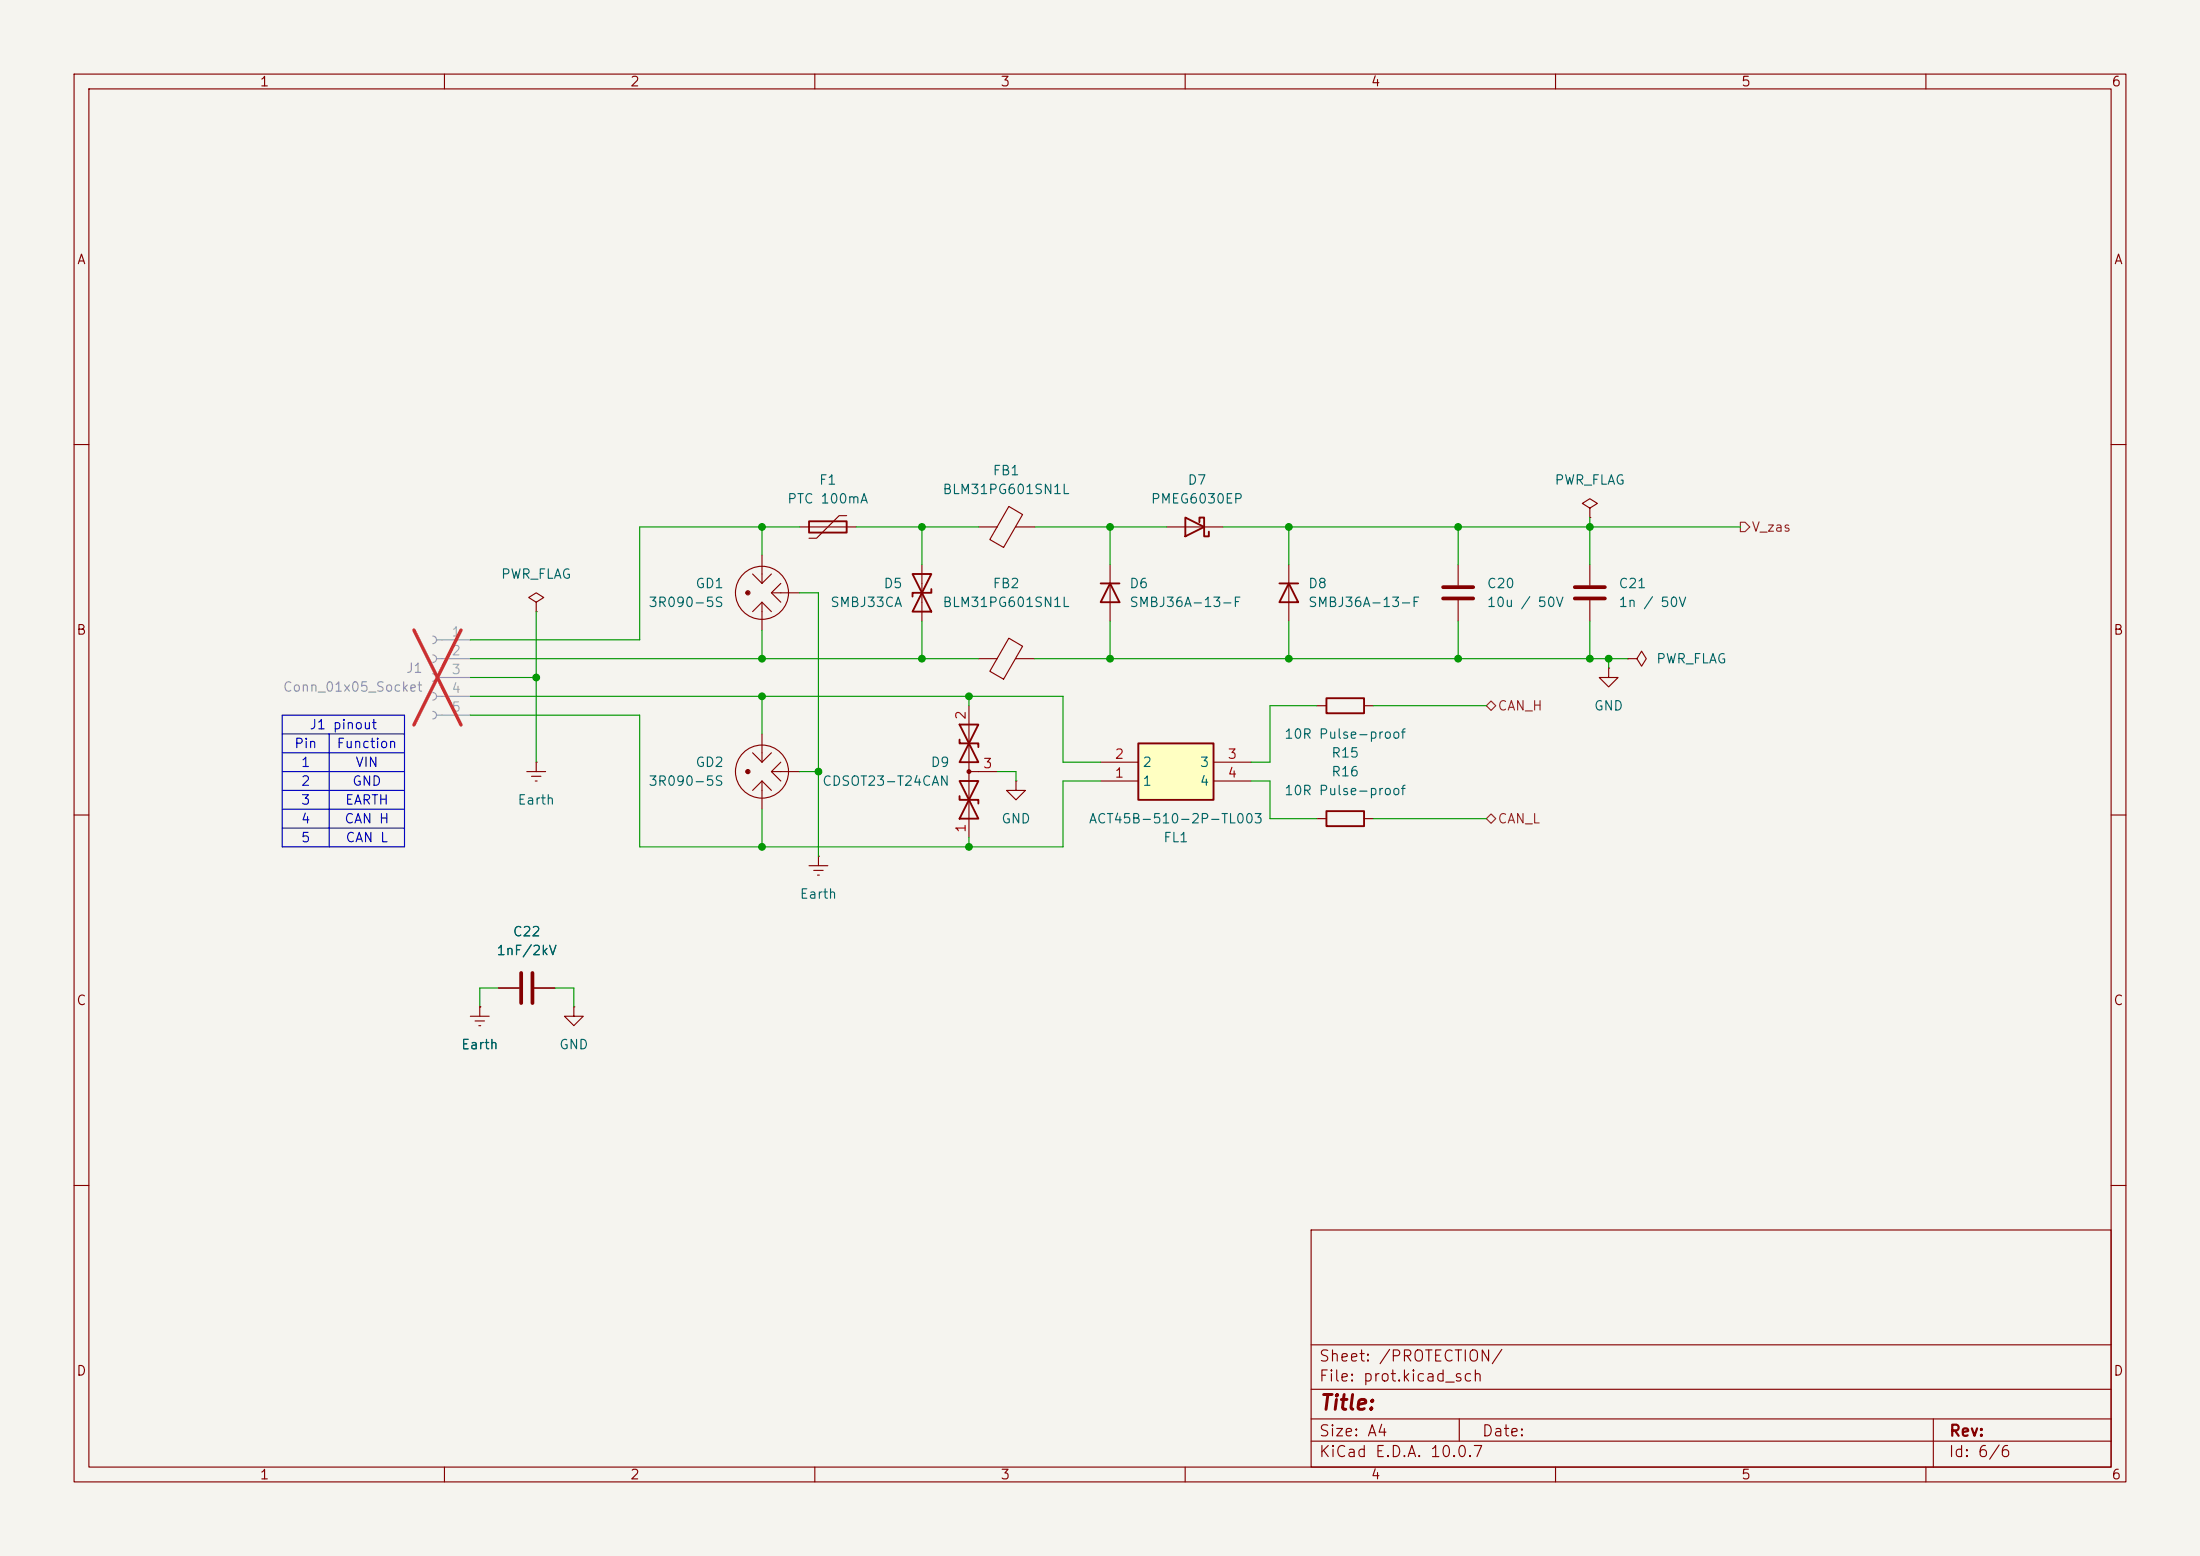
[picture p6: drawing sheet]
<svg xmlns="http://www.w3.org/2000/svg" width="297mm" height="210mm" viewBox="0 0 297 210" stroke-linecap="round" stroke-linejoin="round" font-family="sans-serif">
<path d="M0 0h297v210h-297z" fill="#f5f4ef" stroke="#f5f4ef" stroke-width=".14"/>
<g fill="none" stroke="#840000" stroke-width=".15">
<path d="M10 10h277v190h-277zM12 12h273v186h-273zM60 10v2M110 10v2M160 10v2M210 10v2M260 10v2M10 60h2M149.9 76.2v7.6M157.5 71.1h7.6M285 60h2M217.2 90.2v1.2h1.2l-1.2 1.3-1.3-1.3h1.3"/>
<path d="M217.2 90.2h.1M219.7 88.9h1.3l.6-1 .6 1-.6 1-.6-1M219.7 88.9h.1M10 110h2M285 110h2M10 160h2M177 166h108v32h-108zM285 160h2M60 198v2M110 198v2M160 198v2M177 194.5h108"/>
<path d="M177 191.5h108M177 187.5h108M177 181.5h108M197 191.5v3M210 198v2M260 198v2M261 191.5v6.5"/>
</g>
<path d="M148.6 78.7h2.5M149.9 78.7l1.2 2.6h-2.5zM160 69.9l2.6 1.2-2.6 1.3zM161.9 70.5v-.6h.7v2.5h.6v-.6" fill="none" stroke="#840000" stroke-width=".25"/>
<path d="M153.7 100.3h10.1v7.7h-10.1z" fill="#ffffc2"/>
<path d="M109.2 70.4h5.1v1.5h-5.1zM123.2 77.5l2.5 5.1h-2.5l2.5-5.1zM125.7 79.5v.5h-2.5v.5M172.7 78.7h2.6M174 78.7l1.3 2.6h-2.6zM129.5 99.8v.5h2.6v.5M129.5 97.8l2.6 5.1h-2.6l2.6-5.1zM179.1 94.2h5v2.1h-5zM129.5 105.4l2.6 5.1h-2.6l2.6-5.1zM129.5 107.4v.6h2.6v.5M153.7 100.3h10.1v7.7h-10.1zM179.1 109.5h5v2h-5z" fill="none" stroke="#840000" stroke-width=".25"/>
<g fill="none" stroke="#840000" stroke-width=".15">
<path d="M101.6 77.5l1.3 1.2M102.9 74.9v3.8M104.1 77.5l-1.2 1.2M105.4 78.7l-1.3 1.3 1.3 1.3M107.9 71.1h7.7M114.3 69.6h-1l-3.1 3h-1M124.5 76.2v7.6M132.1 71.1h2.5M136.2 68.4l1.8 1-2.5 4.5-1.9-1.1zM137.1 71.1h2.6M174 76.2v7.6M196.8 76.2v2.8"/>
<path d="M214.6 68.6l1-.7-1-.6-1 .6 1 .7v1.3M214.6 69.9h.1M214.6 76.2v2.8M72.4 81.3l1-.7-1-.6-1 .6 1 .7v1.3M72.4 82.6h.1M102.9 81.3v3.8M102.9 99.1v3.8M102.9 81.3l1.2 1.3M102.9 81.3l-1.3 1.3M104.1 80h3.8M130.8 95.3v17.7M132.1 88.9h2.5"/>
<path d="M136.2 86.1l1.8 1.1-2.5 4.5-1.9-1.1zM137.1 88.9h2.6M177.8 95.3h1.3M184.1 95.3h1.3M196.8 81v2.8M214.6 81v2.8M71.1 104.1h2.6M71.8 104.8h1.2M72.3 105.4h.2M72.4 102.9h.1M72.4 102.9v1.2M101.6 101.6l1.3 1.3"/>
<path d="M102.9 105.4v3.8M102.9 105.4l1.2 1.3M102.9 105.4l-1.3 1.3M104.1 104.1h3.8M104.1 101.6l-1.2 1.3M105.4 102.9l-1.3 1.2 1.3 1.3M109.2 116.8h2.6M109.9 117.5h1.2M110.4 118.1h.2M110.5 115.6h.1M110.5 115.6v1.2M130.8 104.1h3.8"/>
<path d="M137.2 105.4v1.3h1.2l-1.2 1.3-1.3-1.3h1.3M137.2 105.4h.1M148.6 105.4h5.1M148.6 102.9h5.1M163.8 105.4h5.1M163.8 102.9h5.1M177.8 110.5h1.3M184.1 110.5h1.3M63.5 137.2h2.5M64.1 137.8h1.3M64.6 138.4h.3M64.8 135.9h.1"/>
<path d="M64.8 135.9v1.3M67.3 133.4h2.8M72.1 133.4h2.8M77.5 135.9v1.3h1.2l-1.2 1.2-1.3-1.2h1.3M77.5 135.9h.1"/>
<circle cx="100.8" cy="80" r=".13"/>
<circle cx="101" cy="80" r=".13"/>
<circle cx="101" cy="80" r=".28"/>
<circle cx="102.9" cy="80" r="3.6"/>
<circle cx="100.8" cy="104.1" r=".13"/>
<circle cx="101" cy="104.1" r=".13"/>
<circle cx="101" cy="104.1" r=".28"/>
<circle cx="102.9" cy="104.1" r="3.6"/>
</g>
<path d="M194.8 79.2h4.1M212.6 79.2h4.1M194.8 80.8h4.1M212.6 80.8h4.1M70.4 131.3v4.1M71.9 131.3v4.1" fill="none" stroke="#840000" stroke-width=".51"/>
<circle cx="130.8" cy="104.1" r=".25" fill="#840000" stroke="#840000" stroke-width=".15"/>
<path d="M58.4 85.9a.51 .51 0 0 1 .5 .5 .51 .51 0 0 1-.5 .5M58.4 88.4a.51 .51 0 0 1 .5 .5 .51 .51 0 0 1-.5 .5M58.4 90.9a.51 .51 0 0 1 .5 .5 .51 .51 0 0 1-.5 .5M58.4 93.5a.51 .51 0 0 1 .5 .5 .51 .51 0 0 1-.5 .5M58.4 96a.51 .51 0 0 1 .5 .5 .51 .51 0 0 1-.5 .5M58.9 86.4h4.6M58.9 88.9h4.6M58.9 91.4h4.6M58.9 94h4.6M58.9 96.5h4.6" fill="none" stroke="#9c9b98" stroke-width=".15"/>
<path d="M55.9 85l6.3 12.8M62.2 85l-6.3 12.8" fill="none" stroke="#e12e31" stroke-width=".46"/>
<path d="M234.9 70.5h.7l.6 .6-.6 .7h-.7zM200.7 95.3l.6-.7 .6 .7-.6 .6zM200.7 110.5l.6-.6 .6 .6-.6 .6z" fill="none" stroke="#725600" stroke-width=".15"/>
<path d="M38.1 99.1h16.5M38.1 96.5h16.5v17.8h-16.5zM44.4 99.1v15.2M38.1 101.6h16.5M38.1 104.1h16.5M38.1 106.7h16.5M38.1 109.2h16.5M38.1 111.8h16.5" fill="none" stroke="#0000c2" stroke-width=".15"/>
<g fill="none" stroke="#009600" stroke-width=".15">
<path d="M102.9 71.1v3.8M107.9 71.1h-21.5v15.3h-22.9M115.6 71.1h16.5M124.5 71.1v5.1M139.7 71.1h17.8M149.9 71.1v5.1M165.1 71.1h69.8M174 71.1v5.1M196.8 71.1v5.1M214.6 69.9v6.3M63.5 94h80v8.9h5.1M63.5 88.9h68.6"/>
<path d="M63.5 96.5h22.9v17.8h57.1v-8.9h5.1M63.5 91.4h8.9M72.4 82.6v20.3M102.9 85.1v3.8M102.9 94v5.1M107.9 80h2.6v35.6M124.5 83.8v5.1M130.8 94v1.3M139.7 88.9h80M149.9 83.8v5.1M174 83.8v5.1M177.8 95.3h-6.4v7.6h-2.5"/>
<path d="M185.4 95.3h15.3M196.8 83.8v5.1M214.6 83.8v5.1M217.2 88.9v1.3M102.9 109.2v5.1M107.9 104.1h2.6M130.8 113v1.3M134.6 104.1h2.6v1.3M168.9 105.4h2.5v5.1h6.4M185.4 110.5h15.3M67.3 133.4h-2.5v2.5M74.9 133.4h2.6v2.5"/>
</g>
<g fill="#009600" stroke="#009600" stroke-width=".14">
<circle cx="174" cy="71.1" r=".46"/>
<circle cx="149.9" cy="71.1" r=".46"/>
<circle cx="214.6" cy="71.1" r=".46"/>
<circle cx="196.8" cy="71.1" r=".46"/>
<circle cx="196.8" cy="88.9" r=".46"/>
<circle cx="174" cy="88.9" r=".46"/>
<circle cx="214.6" cy="88.9" r=".46"/>
<circle cx="217.2" cy="88.9" r=".46"/>
<circle cx="149.9" cy="88.9" r=".46"/>
<circle cx="110.5" cy="104.1" r=".46"/>
<circle cx="124.5" cy="88.9" r=".46"/>
<circle cx="124.5" cy="71.1" r=".46"/>
<circle cx="130.8" cy="114.3" r=".46"/>
<circle cx="130.8" cy="94" r=".46"/>
<circle cx="102.9" cy="71.1" r=".46"/>
<circle cx="72.4" cy="91.4" r=".46"/>
<circle cx="102.9" cy="88.9" r=".46"/>
<circle cx="102.9" cy="94" r=".46"/>
<circle cx="102.9" cy="114.3" r=".46"/>
</g>
<text font-size="2" fill="#840000" x="178" y="190.8">Title:</text>
<g font-size="1.5" fill="#840000">
<text x="178" y="184.1">Sheet: /PROTECTION/</text>
<text x="178" y="186.8">File: prot.kicad_sch</text>
<text x="178" y="197">KiCad E.D.A. 10.0.7</text>
<text x="178" y="194.2">Size: A4</text>
<text x="200" y="194.2">Date:</text>
<text x="263" y="197">Id: 6/6</text>
<text x="263" y="194.2">Rev:</text>
</g>
<g font-size="1.3" fill="#840000">
<text x="35" y="12">1</text>
<text x="85" y="12">2</text>
<text x="135" y="12">3</text>
<text x="185" y="12">4</text>
<text x="235" y="12">5</text>
<text x="285" y="12">6</text>
<text x="10.3" y="36">A</text>
<text x="285.3" y="36">A</text>
<text x="10.2" y="86">B</text>
<text x="285.2" y="86">B</text>
<text x="10.2" y="136">C</text>
<text x="285.2" y="136">C</text>
<text x="10.2" y="186">D</text>
<text x="285.2" y="186">D</text>
<text x="35" y="200">1</text>
<text x="85" y="200">2</text>
<text x="135" y="200">3</text>
<text x="185" y="200">4</text>
<text x="235" y="200">5</text>
<text x="285" y="200">6</text>
</g>
<g font-size="1.3" fill="#006464">
<text x="110.5" y="65.7">F1</text>
<text x="133.9" y="64.5">FB1</text>
<text x="160.2" y="65.7">D7</text>
<text x="209.8" y="65.7">PWR_FLAG</text>
<text x="106.2" y="68.3">PTC 100mA</text>
<text x="127.2" y="67">BLM31PG601SN1L</text>
<text x="155.3" y="68.3">PMEG6030EP</text>
<text x="67.5" y="78.4">PWR_FLAG</text>
<text x="87.5" y="82.2">3R090-5S</text>
<text x="93.8" y="79.7">GD1</text>
<text x="112" y="82.2">SMBJ33CA</text>
<text x="119.2" y="79.7">D5</text>
<text x="127.2" y="82.2">BLM31PG601SN1L</text>
<text x="133.9" y="79.7">FB2</text>
<text x="152.4" y="79.7">D6</text>
<text x="152.4" y="82.2">SMBJ36A-13-F</text>
<text x="176.5" y="79.7">D8</text>
<text x="176.5" y="82.2">SMBJ36A-13-F</text>
<text x="200.6" y="79.7">C20</text>
<text x="200.6" y="82.2">10u / 50V</text>
<text x="218.4" y="79.7">C21</text>
<text x="218.4" y="82.2">1n / 50V</text>
<text x="223.5" y="89.9">PWR_FLAG</text>
<text x="173.3" y="100">10R Pulse-proof</text>
<text x="215.1" y="96.2">GND</text>
<text x="87.5" y="106.4">3R090-5S</text>
<text x="93.8" y="103.8">GD2</text>
<text x="110.9" y="106.4">CDSOT23-T24CAN</text>
<text x="125.6" y="103.8">D9</text>
<text x="154.2" y="106.4">1</text>
<text x="154.2" y="103.8">2</text>
<text x="161.9" y="103.8">3</text>
<text x="161.9" y="106.4">4</text>
<text x="173.3" y="107.6">10R Pulse-proof</text>
<text x="179.6" y="102.6">R15</text>
<text x="179.6" y="105.1">R16</text>
<text x="69.8" y="108.9">Earth</text>
<text x="135.1" y="111.5">GND</text>
<text x="146.9" y="111.5">ACT45B-510-2P-TL003</text>
<text x="157" y="114">FL1</text>
<text x="107.9" y="121.6">Earth</text>
<text x="66.9" y="129.2">1nF/2kV</text>
<text x="69.1" y="126.7">C22</text>
<text x="62.2" y="141.9">Earth</text>
<text x="75.4" y="141.9">GND</text>
</g>
<g font-size="1.3" fill="#725600">
<text x="236.4" y="72.1">V_zas</text>
<text x="202.1" y="96.2">CAN_H</text>
<text x="202.1" y="111.5">CAN_L</text>
</g>
<g font-size="1.3" fill="#a5a4a2">
<text x="60.9" y="86.2">1</text>
<text x="60.9" y="88.8">2</text>
<text x="60.9" y="91.3">3</text>
<text x="60.9" y="93.8">4</text>
<text x="60.9" y="96.4">5</text>
</g>
<g font-size="1.3" fill="#939391">
<text x="38.1" y="93.7">Conn_01x05_Socket</text>
<text x="54.7" y="91.1">J1</text>
</g>
<g font-size="1.3" fill="#0000c2">
<text x="39.6" y="101.3">Pin</text>
<text x="41.7" y="98.8">J1 pinout</text>
<text x="45.4" y="101.3">Function</text>
<text x="40.5" y="103.8">1</text>
<text x="40.5" y="106.4">2</text>
<text x="47.5" y="106.4">GND</text>
<text x="47.9" y="103.8">VIN</text>
<text x="40.5" y="108.9">3</text>
<text x="40.5" y="111.5">4</text>
<text x="40.5" y="114">5</text>
<text x="46.4" y="111.5">CAN H</text>
<text x="46.5" y="108.9">EARTH</text>
<text x="46.6" y="114">CAN L</text>
</g>
<g font-size="1.3" fill="#a90000">
<text x="130.7" y="97.3" transform="rotate(-90 130.7 97.3)">2</text>
<text x="132.6" y="104">3</text>
<text x="150.4" y="105.3">1</text>
<text x="150.4" y="102.7">2</text>
<text x="165.6" y="102.7">3</text>
<text x="165.6" y="105.3">4</text>
<text x="130.7" y="112.5" transform="rotate(-90 130.7 112.5)">1</text>
</g>
</svg>
